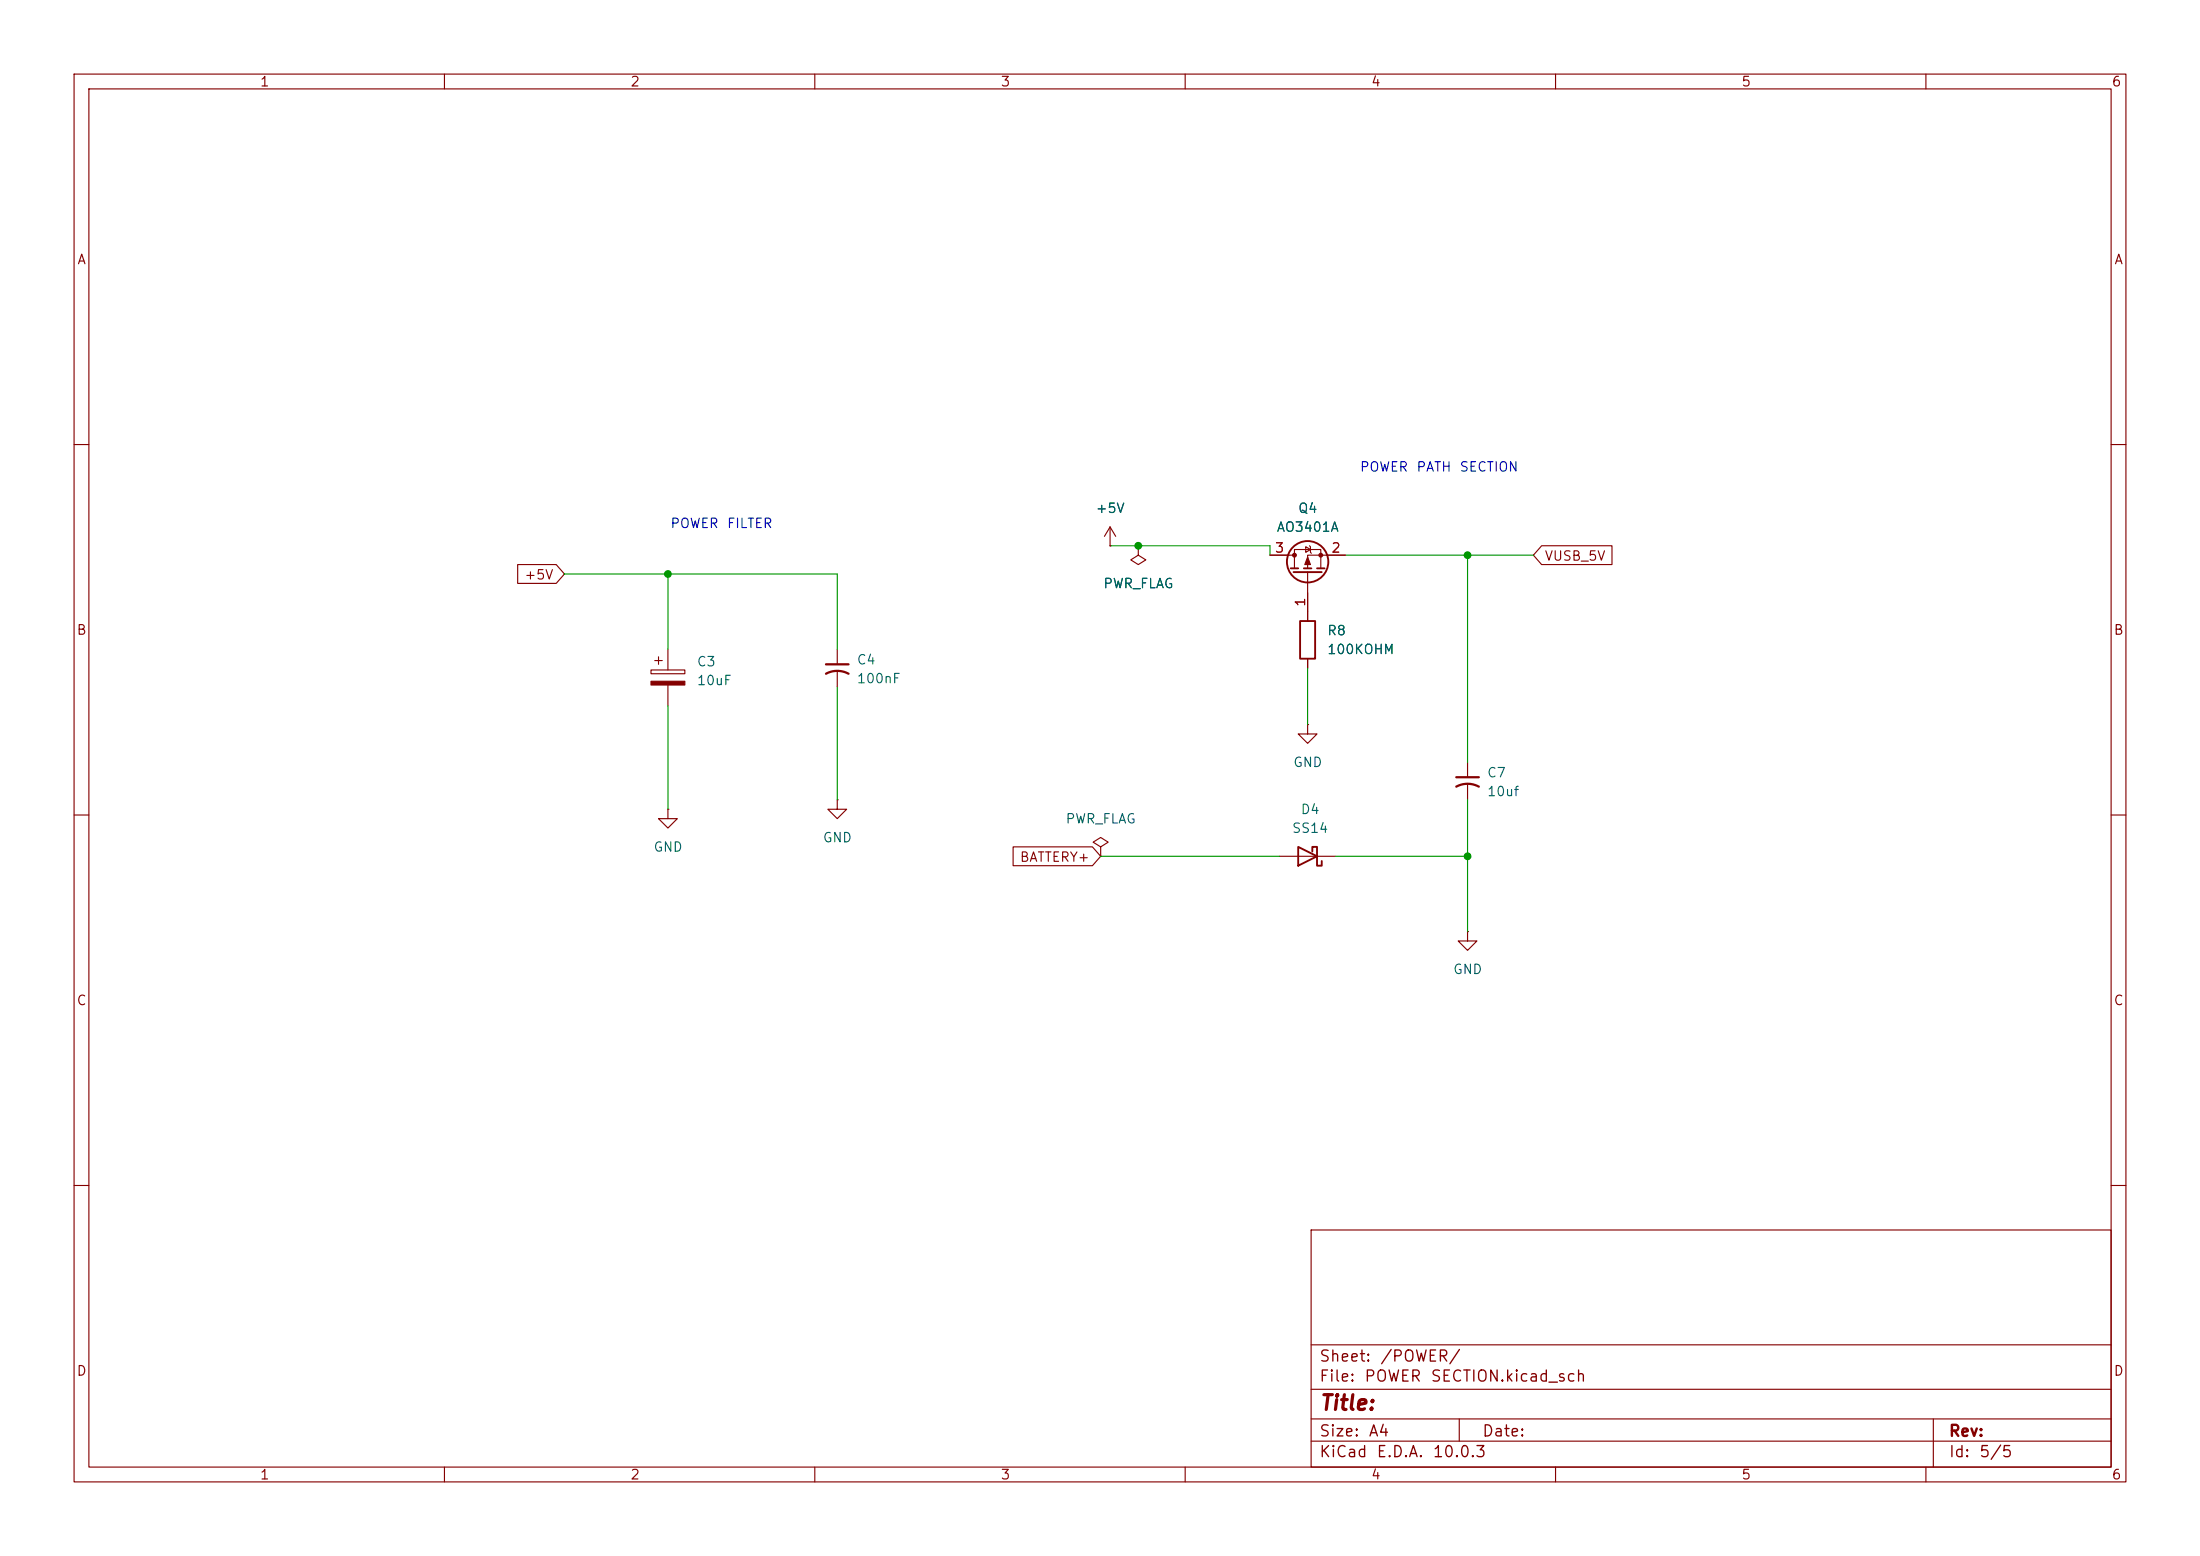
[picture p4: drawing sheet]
<svg xmlns="http://www.w3.org/2000/svg" width="297mm" height="210mm" viewBox="0 0 297 210" stroke-linecap="round" stroke-linejoin="round" font-family="sans-serif">
<g fill="none" stroke="#840000" stroke-width=".15">
<path d="M10 10h277v190h-277zM12 12h273v186h-273zM60 10v2M110 10v2M160 10v2M210 10v2M260 10v2M10 60h2M69.9 76.2h5.2l1.1 1.3-1.1 1.2h-5.2zM149.9 73.7h.1M149.9 71.1l-.8 1.3M149.9 71.1l.7 1.3"/>
<path d="M149.9 71.1v2.6M153.7 73.7v1.2l1 .7-1 .6-1-.6 1-.7M153.7 73.7h.1M171.4 74.9h3.4M174.8 76.7v-2.5h3.5v2.5M176.3 73.8l.6 .4-.6 .3zM176.5 77.2v6.6M176.8 73.7l.1 .1v.7l.1 .2M181.6 74.9h-5.1v1.8M208.1 73.7h9.5v2.5h-9.5l-1.1-1.3zM285 60h2M87.9 90.4h4.6v.5h-4.6z"/>
<path d="M88.4 89.2h1M88.9 88.6v1.1M90.2 87.6v2.8M90.2 92.5v2.8M113 87.6v2.1M113 90.7v2M176.5 97.8v1.3h1.3l-1.3 1.2-1.2-1.2h1.2M176.5 97.8h.1M176.5 88.9v1.3M10 110h2M90.2 109.2v1.3h1.2l-1.2 1.3-1.3-1.3h1.3M90.2 109.2h.1"/>
<path d="M113 108v1.2h1.3l-1.3 1.3-1.2-1.3h1.2M113 108h.1M136.8 114.3h10.7l1.1 1.3-1.1 1.2h-10.7zM148.6 114.3l1-.6-1-.7-1 .7 1 .6v1.3M148.6 115.6h.1M172.7 115.6h7.6M198.1 102.9v2M198.1 105.9v2.1M285 110h2M198.1 125.7v1.3h1.3l-1.3 1.3-1.3-1.3h1.3M198.1 125.7h.1M10 160h2"/>
<path d="M177 166h108v32h-108zM285 160h2M60 198v2M110 198v2M160 198v2M177 194.5h108M177 191.5h108M177 187.5h108M177 181.5h108M197 191.5v3M210 198v2M260 198v2"/>
<path d="M261 191.5v6.5"/>
</g>
<path d="M111.5 90.9a3.2 3.2 0 0 1 3.1 0M111.5 89.7h3.1M196.6 106.2a3.2 3.2 0 0 1 3 0M196.6 104.9h3" fill="none" stroke="#840000" stroke-width=".3"/>
<g fill="none" stroke="#840000" stroke-width=".25">
<path d="M174.2 76.7h1.1M174.6 77.2h3.8M176 76.7h1M177.8 76.7h1M175.5 83.8h2v5.1h-2zM175.3 114.3l2.5 1.3-2.5 1.2zM177.2 114.9v-.6h.6v2.5h.6v-.6"/>
<circle cx="176.5" cy="75.8" r="2.79"/>
</g>
<g fill="#840000" stroke="#840000" stroke-width=".15">
<path d="M176.5 75.2l.4 1h-.8z"/>
<path d="M87.9 91.9h4.6v.6h-4.6z"/>
<circle cx="174.8" cy="74.9" r=".25"/>
<circle cx="178.3" cy="74.9" r=".25"/>
</g>
<path d="M76.2 77.5h36.8v10.1M90.2 77.5v10.1M149.9 73.7h21.5v1.2M181.6 74.9h25.4M198.1 74.9v28M90.2 95.3v13.9M113 92.7v15.3M176.5 90.2v7.6M148.6 115.6h24.1M180.3 115.6h17.8M198.1 108v17.7" fill="none" stroke="#009600" stroke-width=".15"/>
<g fill="#009600" stroke="#009600" stroke-width=".14">
<circle cx="198.1" cy="74.9" r=".46"/>
<circle cx="153.7" cy="73.7" r=".46"/>
<circle cx="90.2" cy="77.5" r=".46"/>
<circle cx="198.1" cy="115.6" r=".46"/>
</g>
<text font-size="2" fill="#840000" x="178" y="190.8">Title:</text>
<g font-size="1.5" fill="#840000">
<text x="178" y="184.2">Sheet:</text>
<text x="186.2" y="184.2">/POWER/</text>
<text x="178" y="186.9">File:</text>
<text x="184.1" y="186.9">POWER</text>
<text x="193" y="186.9">SECTION.kicad_sch</text>
<text x="178" y="197.1">KiCad</text>
<text x="178" y="194.3">Size:</text>
<text x="184.7" y="194.3">A4</text>
<text x="185.7" y="197.1">E.D.A.</text>
<text x="193.3" y="197.1">10.0.3</text>
<text x="200" y="194.3">Date:</text>
<text x="263" y="194.3">Rev:</text>
<text x="263" y="197.1">Id:</text>
<text x="267.1" y="197.1">5/5</text>
</g>
<g font-size="1.3" fill="#840000">
<text x="35" y="12">1</text>
<text x="85" y="12">2</text>
<text x="135" y="12">3</text>
<text x="185" y="12">4</text>
<text x="235" y="12">5</text>
<text x="285" y="12">6</text>
<text x="10.3" y="36">A</text>
<text x="285.3" y="36">A</text>
<text x="208.4" y="76">VUSB_5V</text>
<text x="70.7" y="78.5">+5V</text>
<text x="10.3" y="86">B</text>
<text x="285.3" y="86">B</text>
<text x="137.6" y="116.6">BATTERY+</text>
<text x="10.3" y="136">C</text>
<text x="285.3" y="136">C</text>
<text x="10.3" y="186">D</text>
<text x="285.3" y="186">D</text>
<text x="35" y="200">1</text>
<text x="85" y="200">2</text>
<text x="135" y="200">3</text>
<text x="185" y="200">4</text>
<text x="235" y="200">5</text>
<text x="285" y="200">6</text>
</g>
<g font-size="1.3" fill="#0000c2">
<text x="183.5" y="64">POWER</text>
<text x="191.1" y="64">PATH</text>
<text x="197" y="64">SECTION</text>
<text x="90.4" y="71.6">POWER</text>
<text x="98" y="71.6">FILTER</text>
</g>
<g font-size="1.3" fill="#006464">
<text x="147.8" y="69.6">+5V</text>
<text x="175.2" y="69.6">Q4</text>
<text x="172.3" y="72.1">AO3401A</text>
<text x="148.9" y="79.7">PWR_FLAG</text>
<text x="115.6" y="90">C4</text>
<text x="179.1" y="86.1">R8</text>
<text x="179.1" y="88.6">100KOHM</text>
<text x="94" y="90.3">C3</text>
<text x="94" y="92.8">10uF</text>
<text x="115.6" y="92.5">100nF</text>
<text x="174.5" y="103.8">GND</text>
<text x="200.7" y="105.2">C7</text>
<text x="200.7" y="107.8">10uf</text>
<text x="143.8" y="111.5">PWR_FLAG</text>
<text x="174.3" y="112.7">SS14</text>
<text x="175.5" y="110.2">D4</text>
<text x="88.1" y="115.3">GND</text>
<text x="111" y="114">GND</text>
<text x="196.1" y="131.8">GND</text>
</g>
<g font-size="1.3" fill="#a90000">
<text x="172" y="74.9">3</text>
<text x="179.6" y="74.9">2</text>
<text x="176.5" y="82" transform="rotate(-90 176.5 82)">1</text>
</g>
</svg>
